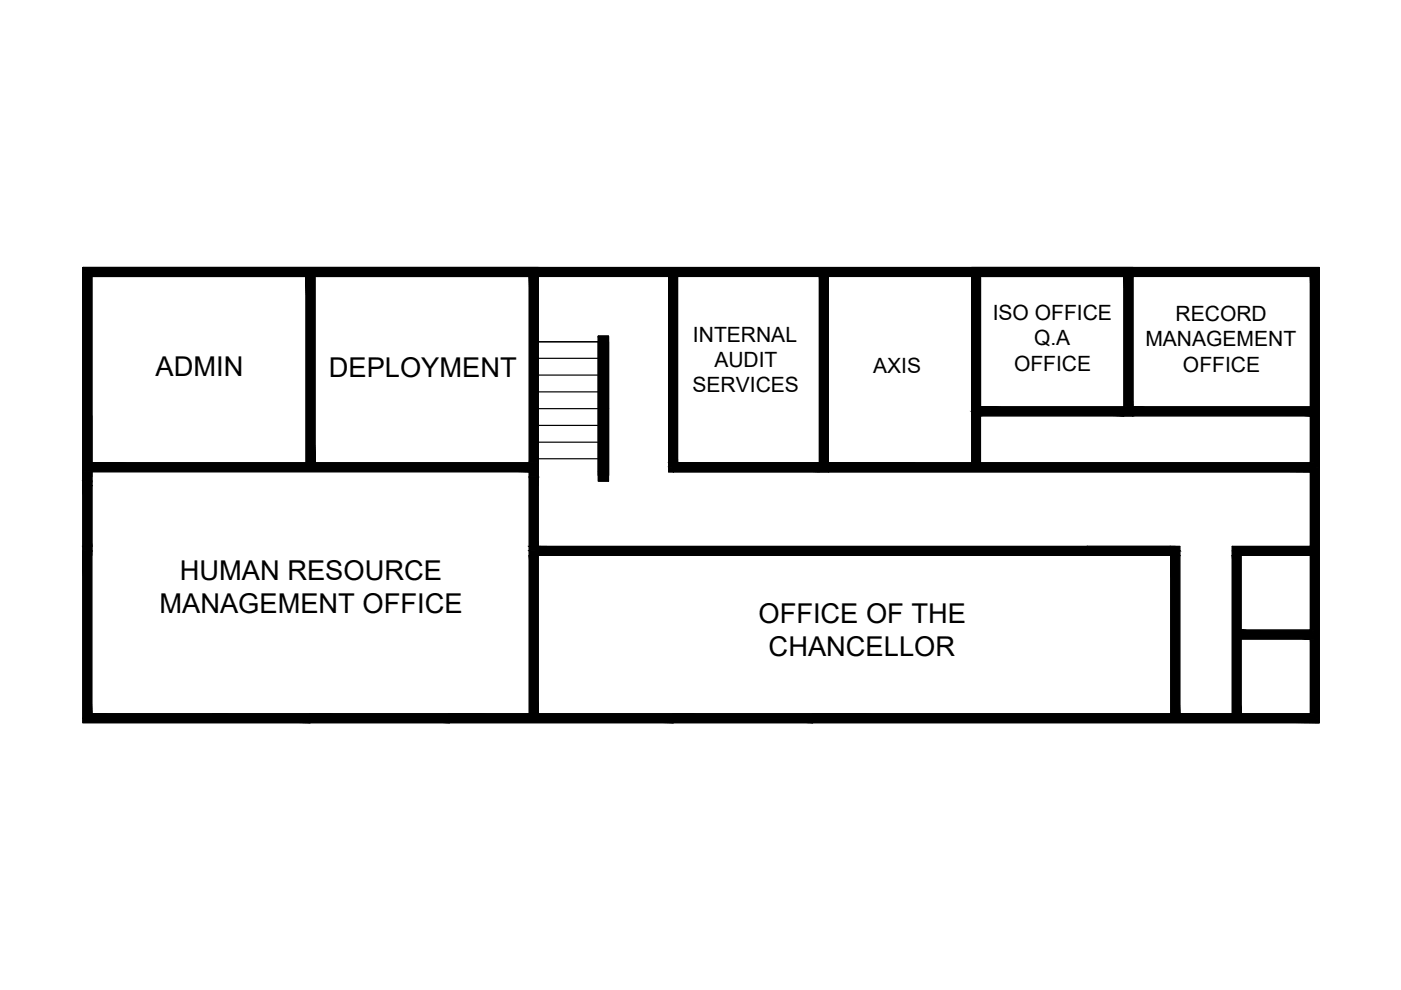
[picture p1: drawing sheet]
<svg xmlns="http://www.w3.org/2000/svg" width="297mm" height="210mm" viewBox="0 0 297 210" stroke-linecap="round" stroke-linejoin="round" font-family="sans-serif">
<!-- layer: 0 -->
<g fill="none" stroke="#000" stroke-width=".25">
<path d="M17.6 56.7h262.1v96.5h-107.4v-1.9h105.5v-92.7h-258.3v92.7h46.2v1.9h-48.1zM18.5 57.6h26.6v1M64.9 58.6v39.5M65.8 58.6v39.5M66.8 58.6v39.5M113.1 58.6v41.4M114.1 58.6v43.4M141.8 58.6v41.4h136M143.7 58.6v39.5h50.3M173.7 58.6h1.9v41.4h-1.9zM193 57.6v1v-1h-50.3v41.4h50.3h-50.3v-40.4v41.4M206 56.7h34.2v31.5h-34.2z"/>
<path d="M206 58.6h1.9v39.5h-1.9zM207 57.6h32.3v29.6h-32.3zM207.9 58.6h30.4v27.7h-30.4zM231.5 57.6h-118.4v42.4M238.3 58.6h1.9v29.6h-1.9zM239.3 57.6h39.5v94.7h-47.3M19.5 98.1h92.7v1.9h-92.7zM19.5 88.2v29.6M113.1 99v-41.4h29.6v41.4h136.1M141.8 98.1h136v1.9h-136zM240.2 86.3h37.6v1.9h-37.6zM18.5 116.8v35.5h47.2h-47.2v-94.7h260.3v94.7h-106.5"/>
<path d="M19.5 116.8h-1v35.5h26.6v-1M19.5 101.1v-42.5h92.7v92.7h1.9v-50.2M19.5 102.9h-1.9v-46.2h96.5v46.2M112.2 115.9h1.9v1.9h-1.9M112.2 100h1.9M113.1 100v-42.4h-94.6v44.4h1M114.1 116.8h136M114.1 115.9h135.1M114.1 117.8h135.1M126.9 100h2.1M248.2 115.9v36.4M249.2 116.8v35.5"/>
<path d="M250.1 117.8h-19.6v-1.9h19.6v36.4M261.3 115.9h16.5v1.9h-16.5zM261.3 117.8h1.8v33.5h-1.8zM261.3 116.8h17.5M263.1 134.6h14.7M263.1 135.5h14.7M263.1 133.6h14.7M65.7 151.3h29.6v1.9h-29.6zM95.3 152.3h47.4M95.3 151.3h47.4v1.9h-47.4zM142.7 151.3h29.6v1.9h-29.6z"/>
</g>
<!-- layer: hatches -->
<g fill="#000" stroke="#000" stroke-width=".21">
<path d="M17.6 57.6l.9 42.4v-42.4zM17.6 57.6l.9 42.4h-.9z"/>
<path d="M18.5 58.6l1 41.4v-41.4zM18.5 58.6l1 41.4h-1z"/>
<path d="M18.5 57.6l26.6 1v-1zM18.5 57.6l26.6 1h-26.6z"/>
<path d="M64.9 58.6l.9 39.5v-39.5zM64.9 58.6l.9 39.5h-.9z"/>
<path d="M65.8 58.6l1 39.5v-39.5zM65.8 58.6l1 39.5h-1z"/>
<path d="M45.1 57.6l68 1v-1zM45.1 57.6l68 1h-68z"/>
<path d="M112.2 58.6l.9 39.5v-39.5zM112.2 58.6l.9 39.5h-.9z"/>
<path d="M17.6 56.7l96.5 .9v-.9zM17.6 56.7l96.5 .9h-96.5z"/>
<path d="M113.1 57.6l1 1v-1zM113.1 57.6l1 1h-1z"/>
<path d="M113.1 58.6l1 39.5v-39.5zM113.1 58.6l1 39.5h-1z"/>
<path d="M114.1 57.6l28.6 1v-1zM114.1 57.6l28.6 1h-28.6z"/>
<path d="M141.8 58.6l.9 39.5v-39.5zM141.8 58.6l.9 39.5h-.9z"/>
<path d="M142.7 58.6l1 39.5v-39.5zM142.7 58.6l1 39.5h-1z"/>
<path d="M173.7 58.6l1.9 39.5v-39.5zM173.7 58.6l1.9 39.5h-1.9z"/>
<path d="M142.7 57.6l50.3 1v-1zM142.7 57.6l50.3 1h-50.3z"/>
<path d="M114.1 56.7l91.9 .9v-.9zM114.1 56.7l91.9 .9h-91.9z"/>
<path d="M193 57.6l13 1v-1zM193 57.6l13 1h-13z"/>
<path d="M206 57.6l1 1v-1zM206 57.6l1 1h-1z"/>
<path d="M206 58.6l1 28.6v-28.6zM206 58.6l1 28.6h-1z"/>
<path d="M207 58.6l.9 28.6v-28.6zM207 58.6l.9 28.6h-.9z"/>
<path d="M207 57.6l32.3 1v-1zM207 57.6l32.3 1h-32.3z"/>
<path d="M238.3 58.6l1 27.7v-27.7zM238.3 58.6l1 27.7h-1z"/>
<path d="M206 56.7l34.2 .9v-.9zM206 56.7l34.2 .9h-34.2z"/>
<path d="M239.3 57.6l.9 1v-1zM239.3 57.6l.9 1h-.9z"/>
<path d="M239.3 58.6l.9 28.6v-28.6zM239.3 58.6l.9 28.6h-.9z"/>
<path d="M240.2 57.6l38.6 1v-1zM240.2 57.6l38.6 1h-38.6z"/>
<path d="M277.8 58.6l1 39.5v-39.5zM277.8 58.6l1 39.5h-1z"/>
<path d="M240.2 56.7l39.5 .9v-.9zM240.2 56.7l39.5 .9h-39.5z"/>
<path d="M278.8 57.6l.9 41.4v-41.4zM278.8 57.6l.9 41.4h-.9z"/>
<path d="M126.9 71.3l2.1 30.7v-30.7zM126.9 71.3l2.1 30.7h-2.1z"/>
<path d="M19.5 98.1l92.7 1.9v-1.9zM19.5 98.1l92.7 1.9h-92.7z"/>
<path d="M112.2 98.1l.9 1.9v-1.9zM112.2 98.1l.9 1.9h-.9z"/>
<path d="M113.1 98.1l1 1.9v-1.9zM113.1 98.1l1 1.9h-1z"/>
<path d="M141.8 98.1l.9 .9v-.9zM141.8 98.1l.9 .9h-.9z"/>
<path d="M141.8 99l.9 1v-1zM141.8 99l.9 1h-.9z"/>
<path d="M142.7 98.1l31 .9v-.9zM142.7 98.1l31 .9h-31z"/>
<path d="M142.7 99l31 1v-1zM142.7 99l31 1h-31z"/>
<path d="M173.7 98.1l1.9 .9v-.9zM173.7 98.1l1.9 .9h-1.9z"/>
<path d="M173.7 99l1.9 1v-1zM173.7 99l1.9 1h-1.9z"/>
<path d="M206 87.2l1.9 1v-1zM206 87.2l1.9 1h-1.9z"/>
<path d="M206 88.2l1.9 9.9v-9.9zM206 88.2l1.9 9.9h-1.9z"/>
<path d="M207.9 87.2l30.4 1v-1zM207.9 87.2l30.4 1h-30.4z"/>
<path d="M207.9 86.3l31.4 .9v-.9zM207.9 86.3l31.4 .9h-31.4z"/>
<path d="M238.3 87.2l1.9 1v-1zM238.3 87.2l1.9 1h-1.9z"/>
<path d="M175.6 98.1l102.2 .9v-.9zM175.6 98.1l102.2 .9h-102.2z"/>
<path d="M175.6 99l102.2 1v-1zM175.6 99l102.2 1h-102.2z"/>
<path d="M240.2 86.3l37.6 1.9v-1.9zM240.2 86.3l37.6 1.9h-37.6z"/>
<path d="M277.8 98.1l1 .9v-.9zM277.8 98.1l1 .9h-1z"/>
<path d="M277.8 99l1 16.9v-16.9zM277.8 99l1 16.9h-1z"/>
<path d="M278.8 99l.9 53.3v-53.3zM278.8 99l.9 53.3h-.9z"/>
<path d="M17.6 100l.9 2v-2zM17.6 100l.9 2h-.9z"/>
<path d="M17.6 102l.9 .9v-.9zM17.6 102l.9 .9h-.9z"/>
<path d="M17.6 102.9l.9 13v-13zM17.6 102.9l.9 13h-.9z"/>
<path d="M17.6 115.9l.9 .9v-.9zM17.6 115.9l.9 .9h-.9z"/>
<path d="M17.6 116.8l.9 35.5v-35.5zM17.6 116.8l.9 35.5h-.9z"/>
<path d="M18.5 100l1 2v-2zM18.5 100l1 2h-1z"/>
<path d="M18.5 102l1 .9v-.9zM18.5 102l1 .9h-1z"/>
<path d="M18.5 102.9l1 13v-13zM18.5 102.9l1 13h-1z"/>
<path d="M18.5 115.9l1 .9v-.9zM18.5 115.9l1 .9h-1z"/>
<path d="M18.5 116.8l1 34.5v-34.5zM18.5 116.8l1 34.5h-1z"/>
<path d="M112.2 100l1.9 1.1v-1.1zM112.2 100l1.9 1.1h-1.9z"/>
<path d="M112.2 101.1l1.9 14.8v-14.8zM112.2 101.1l1.9 14.8h-1.9z"/>
<path d="M112.2 115.9l1.9 .9v-.9zM112.2 115.9l1.9 .9h-1.9z"/>
<path d="M112.2 116.8l1.9 1v-1zM112.2 116.8l1.9 1h-1.9z"/>
<path d="M112.2 117.8l1.9 33.5v-33.5zM112.2 117.8l1.9 33.5h-1.9z"/>
<path d="M114.1 115.9l116.4 .9v-.9zM114.1 115.9l116.4 .9h-116.4z"/>
<path d="M114.1 116.8l116.4 1v-1zM114.1 116.8l116.4 1h-116.4z"/>
<path d="M230.5 115.9l17.7 .9v-.9zM230.5 115.9l17.7 .9h-17.7z"/>
<path d="M230.5 116.8l17.7 1v-1zM230.5 116.8l17.7 1h-17.7z"/>
<path d="M248.2 116.8l1 1v-1zM248.2 116.8l1 1h-1z"/>
<path d="M248.2 117.8l1 33.5v-33.5zM248.2 117.8l1 33.5h-1z"/>
<path d="M248.2 115.9l1.9 .9v-.9zM248.2 115.9l1.9 .9h-1.9z"/>
<path d="M249.2 116.8l.9 1v-1zM249.2 116.8l.9 1h-.9z"/>
<path d="M249.2 117.8l.9 33.5v-33.5zM249.2 117.8l.9 33.5h-.9z"/>
<path d="M261.3 117.8l1.8 33.5v-33.5zM261.3 117.8l1.8 33.5h-1.8z"/>
<path d="M261.3 116.8l16.5 1v-1zM261.3 116.8l16.5 1h-16.5z"/>
<path d="M261.3 115.9l16.5 .9v-.9zM261.3 115.9l16.5 .9h-16.5z"/>
<path d="M277.8 116.8l1 16.8v-16.8zM277.8 116.8l1 16.8h-1z"/>
<path d="M277.8 115.9l1 .9v-.9zM277.8 115.9l1 .9h-1z"/>
<path d="M263.1 133.6l14.7 1v-1zM263.1 133.6l14.7 1h-14.7z"/>
<path d="M263.1 134.6l14.7 .9v-.9zM263.1 134.6l14.7 .9h-14.7z"/>
<path d="M277.8 133.6l1 1v-1zM277.8 133.6l1 1h-1z"/>
<path d="M277.8 134.6l1 .9v-.9zM277.8 134.6l1 .9h-1z"/>
<path d="M277.8 135.5l1 15.8v-15.8zM277.8 135.5l1 15.8h-1z"/>
<path d="M18.5 151.3l26.6 1v-1zM18.5 151.3l26.6 1h-26.6z"/>
<path d="M45.1 151.3l20.6 1v-1zM45.1 151.3l20.6 1h-20.6z"/>
<path d="M17.6 152.3l48.1 .9v-.9zM17.6 152.3l48.1 .9h-48.1z"/>
<path d="M65.7 151.3l29.6 1v-1zM65.7 151.3l29.6 1h-29.6z"/>
<path d="M65.7 152.3l29.6 .9v-.9zM65.7 152.3l29.6 .9h-29.6z"/>
<path d="M95.3 151.3l47.4 1v-1zM95.3 151.3l47.4 1h-47.4z"/>
<path d="M95.3 152.3l47.4 .9v-.9zM95.3 152.3l47.4 .9h-47.4z"/>
<path d="M142.7 151.3l29.6 1v-1zM142.7 151.3l29.6 1h-29.6z"/>
<path d="M142.7 152.3l29.6 .9v-.9zM142.7 152.3l29.6 .9h-29.6z"/>
<path d="M172.3 151.3l75.9 1v-1zM172.3 151.3l75.9 1h-75.9z"/>
<path d="M248.2 151.3l1 1v-1zM248.2 151.3l1 1h-1z"/>
<path d="M249.2 151.3l.9 1v-1zM249.2 151.3l.9 1h-.9z"/>
<path d="M250.1 151.3l28.7 1v-1zM250.1 151.3l28.7 1h-28.7z"/>
<path d="M172.3 152.3l107.4 .9v-.9zM172.3 152.3l107.4 .9h-107.4z"/>
</g>
<path d="M114.1 72.5h12.8v28.3v-29.5h2.1v29.5v-28.3M114.1 79.5h12.8M114.1 76h12.8M126.9 71.3h2.1v30.7h-2.1zM114.1 97.3h12.8M114.1 93.8h12.8M114.1 90.2h12.8M114.1 86.6h12.8M114.1 83.1h12.8M129 86.6h.1M142.7 99v1" fill="none" stroke="#000" stroke-width=".25"/>
<g font-size="5.8">
<text x="33" y="79.7">ADMIN</text>
<text x="69.7" y="80">DEPLOYMENT</text>
<text x="38.1" y="123">HUMAN RESOURCE</text>
<text x="33.8" y="129.9">MANAGEMENT OFFICE</text>
<text x="160.8" y="132">OFFICE OF THE</text>
<text x="163" y="139">CHANCELLOR</text>
</g>
<g font-size="4.5">
<text x="210.5" y="67.8">ISO OFFICE</text>
<text x="249.2" y="68.1">RECORD</text>
<text x="146.9" y="72.5">INTERNAL</text>
<text x="151.5" y="77.8">AUDIT</text>
<text x="219.2" y="73.2">Q.A</text>
<text x="242.9" y="73.4">MANAGEMENT</text>
<text x="146.8" y="83.2">SERVICES</text>
<text x="185.1" y="79">AXIS</text>
<text x="215" y="78.6">OFFICE</text>
<text x="250.8" y="78.8">OFFICE</text>
</g>
</svg>
